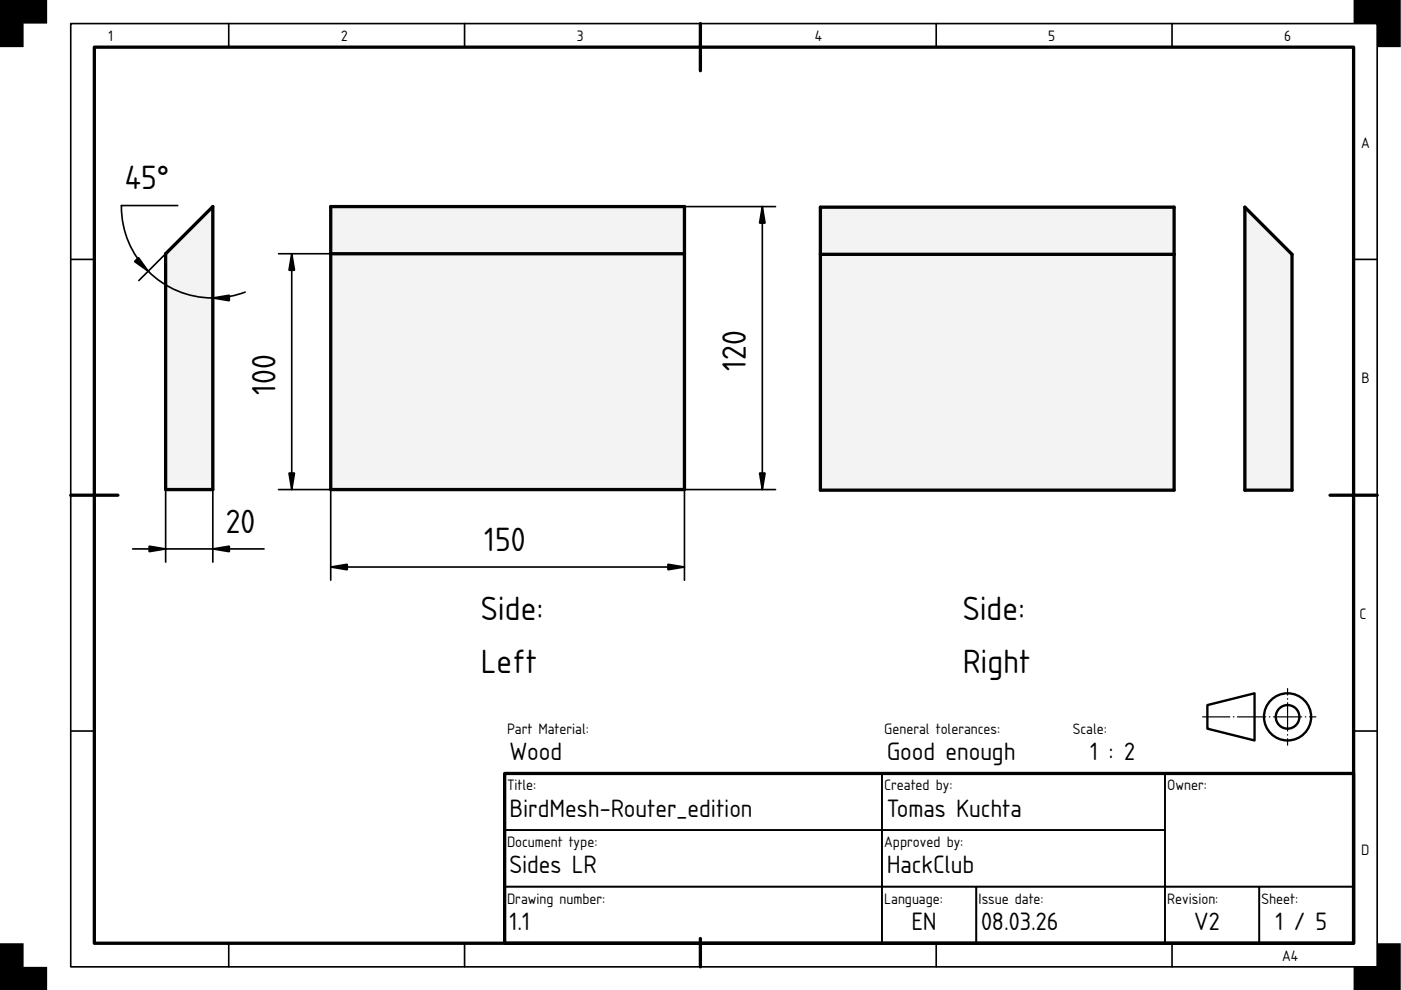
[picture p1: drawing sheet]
<svg xmlns="http://www.w3.org/2000/svg" width="297mm" height="210mm" viewBox="0 0 297 210" stroke-linecap="round" stroke-linejoin="round" font-family="sans-serif">
<path d="M20 10h267v190h-267zM148.5 5v10M15 105h10M282 105h10M107 164h180v36h-180zM148.5 199v6" fill="none" stroke="#000" stroke-width=".7"/>
<g fill="none" stroke="#000" stroke-width=".35">
<path d="M15 5h277v200h-277zM48.5 5v5M98.5 5v5M198.5 5v5M248.5 5v5M15 55h5M287 55h5M15 155h5M287 155h5M107 164h80v12h-80zM107 176h80v12h-80zM187 176h60v12h-60z"/>
<path d="M187 164h60v12h-60zM247 164h40v24h-40zM48.5 200v5M98.5 200v5M107 188h80v12h-80zM187 188h20v12h-20zM198.5 200v5M207 188h40v12h-40zM247 188h20v12h-20zM248.5 200v5M267 188h20v12h-20z"/>
</g>
<path d="M0 0h10v5h-5v5h-5zM287 0h10v10h-5v-5h-5zM0 200h5v5h5v5h-10zM292 200h5v10h-10v-5h5z" fill="#000"/>
<g fill="none" stroke="#000" stroke-width=".5">
<path d="M256 149.5l10-2.5v10l-10-2.5z"/>
<circle cx="273" cy="152" r="5"/>
<circle cx="273" cy="152" r="2.5"/>
</g>
<path d="M255 152h24" fill="none" stroke="#000" stroke-width=".25" stroke-dasharray="6 .7 .1 .7" stroke-dashoffset=".2"/>
<path d="M273 158v-12" fill="none" stroke="#000" stroke-width=".25" stroke-dasharray="6 .7 .1 .7" stroke-dashoffset="4.6"/>
<path d="M107.6 73.8h.1" fill="none" stroke="#000" stroke-width=".21"/>
<g fill="#f1f3f5">
<path d="M70.1 43.8h75v60h-75z" fill-rule="evenodd"/>
<path d="M70.1 53.8h75v50h-75z" fill-rule="evenodd"/>
<path d="M70.1 43.8h75v10h-75z" fill-rule="evenodd"/>
</g>
<path d="M70.1 43.8h75v60h-75zM70.1 53.8h75" fill="none" stroke="#000" stroke-width=".7"/>
<path d="M59.1 53.8h11M61.9 53.8v50M145.1 43.8h19.3M161.6 43.8v60M59.1 103.8h11v19.2M164.4 103.8h-19.3v19.2M70.1 120.2h75" fill="none" stroke="#000" stroke-width=".35"/>
<path d="M61.9 53.8l.5 3.5h-1.1zM161.6 43.8l.6 3.5h-1.2zM61.3 100.3h1.1l-.5 3.5zM161 100.3h1.2l-.6 3.5zM70.1 120.2l3.5-.6v1.2zM141.6 119.6l3.5 .6-3.5 .6z" fill="#000" stroke="#000" stroke-width=".35"/>
<path d="M45.1 43.8v60h-10v-50z" fill-rule="evenodd" fill="#f1f3f5"/>
<path d="M35.1 53.8l10-10v60h-10z" fill="none" stroke="#000" stroke-width=".7"/>
<path d="M35.1 53.8l-5.7 5.7M37.7 43.6h-12a19.4 19.4 0 0 0 26.3 18.3M45.1 53.8v12.2M28.1 116.4h27.9M35.1 103.8v15.4M45.1 103.8v15.4" fill="none" stroke="#000" stroke-width=".35"/>
<path d="M28.5 55.4l.9-.8 2 2.9zM45.1 63.2l3.5-.6v1.2zM31.6 115.8l3.5 .6-3.5 .6zM45.1 116.4l3.5-.6v1.2z" fill="#000" stroke="#000" stroke-width=".35"/>
<path d="M211.4 73.9h.1" fill="none" stroke="#000" stroke-width=".21"/>
<g fill="#f1f3f5">
<path d="M173.9 43.9h75v60h-75z" fill-rule="evenodd"/>
<path d="M173.9 53.9h75v50h-75z" fill-rule="evenodd"/>
<path d="M173.9 43.9h75v10h-75z" fill-rule="evenodd"/>
</g>
<path d="M173.9 43.9h75v60h-75zM173.9 53.9h75" fill="none" stroke="#000" stroke-width=".7"/>
<path d="M263.9 43.9l10 10v50h-10z" fill-rule="evenodd" fill="#f1f3f5"/>
<path d="M263.9 43.9l10 10v50h-10z" fill="none" stroke="#000" stroke-width=".7"/>
<g font-size="6.7">
<text x="26.5" y="40.1">45°</text>
<text x="58.4" y="83.6" transform="rotate(-90 58.4 83.6)">100</text>
<text x="158.2" y="78.6" transform="rotate(-90 158.2 78.6)">120</text>
<text x="47.9" y="112.9">20</text>
<text x="102.7" y="116.7">150</text>
<text x="102" y="131.4">Side:</text>
<text x="204.1" y="131.4">Side:</text>
<text x="102" y="142.6">Left</text>
<text x="204.1" y="142.6">Right</text>
</g>
<g font-size="5">
<text x="108" y="161.2">Wood</text>
<text x="188" y="161.2">Good enough</text>
<text x="231.2" y="161.2">1 : 2</text>
<text x="108" y="173.2">BirdMesh-Router_edition</text>
<text x="188" y="173.2">Tomas Kuchta</text>
<text x="108" y="185.2">Sides LR</text>
<text x="188" y="185.2">HackClub</text>
<text x="108" y="197.2">1.1</text>
<text x="193.2" y="197.2">EN</text>
<text x="208" y="197.2">08.03.26</text>
<text x="253.2" y="197.2">V2</text>
<text x="270.4" y="197.2">1 / 5</text>
</g>
<g font-size="3">
<text x="23" y="8.8">1</text>
<text x="72.3" y="8.8">2</text>
<text x="122.3" y="8.8">3</text>
<text x="172.7" y="8.8">4</text>
<text x="222.3" y="8.8">5</text>
<text x="272.3" y="8.8">6</text>
<text x="288.6" y="31.3">A</text>
<text x="288.6" y="81.3">B</text>
<text x="288.3" y="131.3">C</text>
<text x="107.5" y="155.6">Part Material:</text>
<text x="187.5" y="155.6">General tolerances:</text>
<text x="227.5" y="155.6">Scale:</text>
<text x="107.5" y="167.6">Title:</text>
<text x="187.5" y="167.6">Created by:</text>
<text x="247.5" y="167.6">Owner:</text>
<text x="107.5" y="179.6">Document type:</text>
<text x="187.5" y="179.6">Approved by:</text>
<text x="288.6" y="181.3">D</text>
<text x="107.5" y="191.6">Drawing number:</text>
<text x="187.5" y="191.6">Language:</text>
<text x="207.5" y="191.6">Issue date:</text>
<text x="247.5" y="191.6">Revision:</text>
<text x="267.5" y="191.6">Sheet:</text>
<text x="271.8" y="203.8">A4</text>
</g>
</svg>
